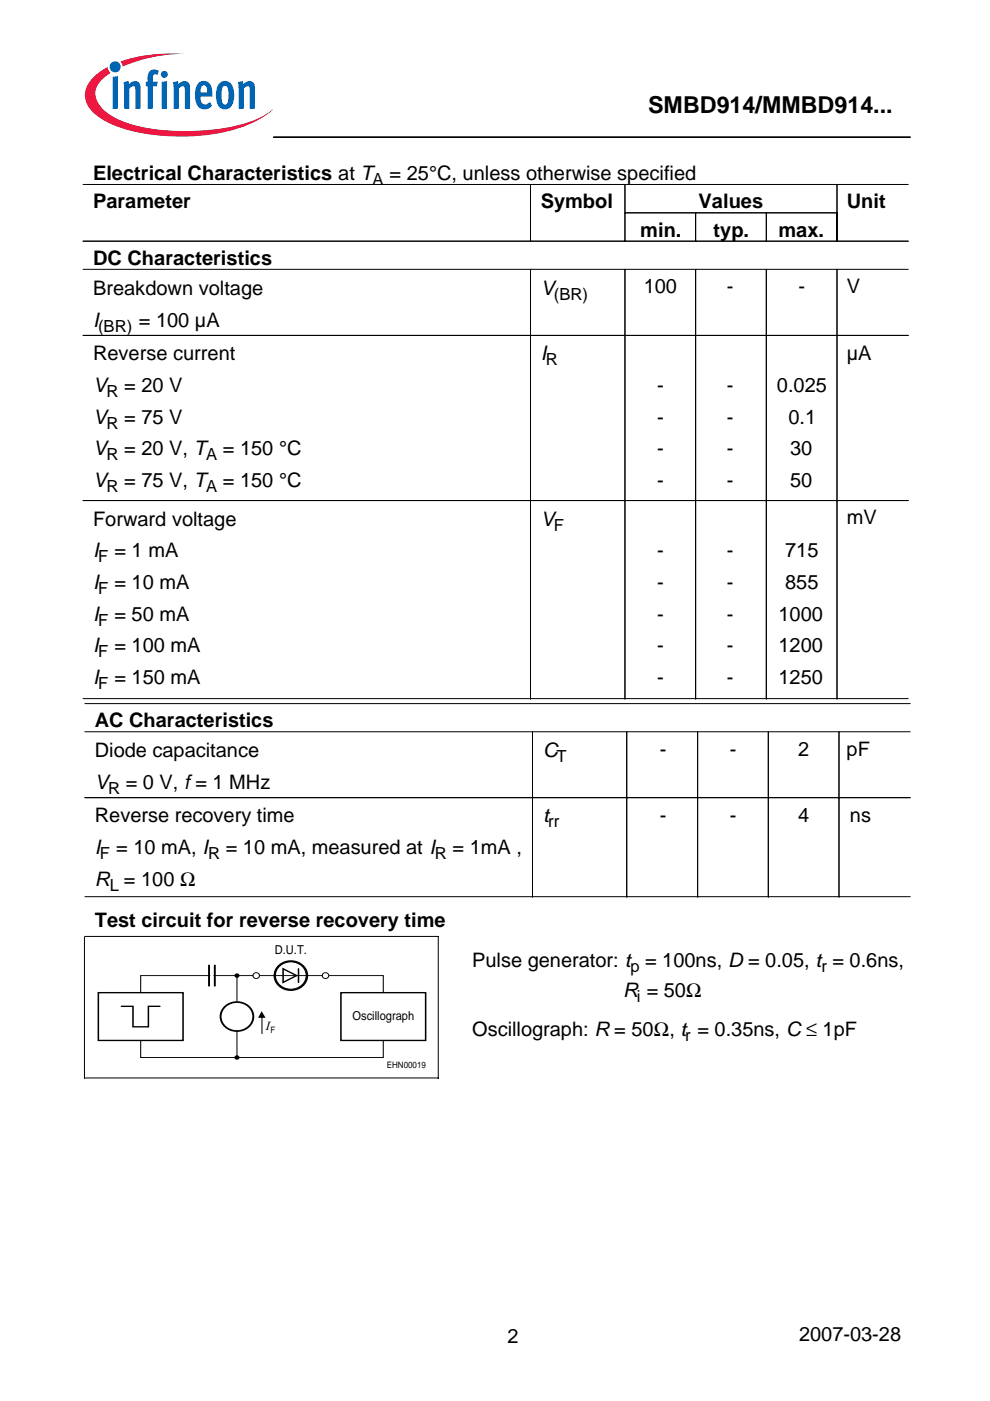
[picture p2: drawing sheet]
<svg xmlns="http://www.w3.org/2000/svg" width="210mm" height="297mm" viewBox="0 0 210 297" stroke-linecap="round" stroke-linejoin="round" font-family="sans-serif">
<path d="M58 29h135M58 29.1h135" fill="none" stroke="#000" stroke-width=".21"/>
<circle cx="24.4" cy="14.2" r="1.18" fill="#0066b3"/>
<g fill="#ee1741">
<path d="M25.5 13l.9-.2a34.7 34.7 0 0 1 12.9-1.4 34.2 34.2 0 0 0-12.6 2.4l-.7 .3-.1-.6z"/>
<path d="M19.5 16.6a12 12 0 0 1 3.3-2.4 1.61 1.61 0 0 0 .7 1.3l-.8 .5a5 5 0 0 0-2.5 4.1 6.5 6.5 0 0 0 3.7 4.6 29.2 29.2 0 0 0 13.1 3 40.5 40.5 0 0 0 18.2-2.8l2.6-1.7a17.9 17.9 0 0 1-8.6 4.4 44.7 44.7 0 0 1-23.9-.6 12.9 12.9 0 0 1-6.4-4.2 4.7 4.7 0 0 1 .6-6.2z"/>
</g>
<g fill="#0066b3">
<path d="M23.9 16.3l1.1-.2v7h-1.1z"/>
<path d="M26.2 17.4l1-.2 .1 .6a1.31 1.31 0 0 1 1.6-.6 1.31 1.31 0 0 1 .9 1.5v4.4h-1.1v-4.3a.55 .55 0 0 0-.4-.5 .55 .55 0 0 0-.7 .3l-.2 .2v4.3h-1.1v-4.3z"/>
<path d="M31.8 15l.9-.3 1 .3-.3 .9-.3-.2a.44 .44 0 0 0-.6 .4l-.1 1.2h1.1l-.3 1h-.8v4.8h-1.1v-4.8h-.4v-1h.4v-.7a1.93 1.93 0 0 1 .5-1.6z"/>
<path d="M36.7 17.4l1-.2 .1 .6a1.31 1.31 0 0 1 1.6-.6 1.31 1.31 0 0 1 .9 1.5v4.4h-1.1v-4.3a.55 .55 0 0 0-.4-.5 .55 .55 0 0 0-.7 .3l-.2 .2v4.3h-1.1v-4.3z"/>
<path d="M50.4 17.4l1.1-.2 .1 .6a1.31 1.31 0 0 1 1.6-.6 1.31 1.31 0 0 1 .9 1.5v4.4h-1.1v-4.3a.55 .55 0 0 0-.5-.5 .55 .55 0 0 0-.6 .3l-.2 .2v4.3h-1.1v-4.3z"/>
<path d="M34.3 17.3l1.1-.1v5.9h-1.1zM34.1 15.8a.75 .75 0 0 1 1.5 0 .75 .75 0 0 1-1.5 0z"/>
<path d="M42.8 18.3l-.3 1.3h1.4v-.9a.61 .61 0 0 0-.5-.6 .61 .61 0 0 0-.6 .2zM42.1 17.6a1.71 1.71 0 0 1 1.9-.3 1.71 1.71 0 0 1 1 1.7v1.5h-2.5a1.18 1.18 0 0 0 .3 1.2 1.18 1.18 0 0 0 1.2 .3l.5-.4 .5 .8a2.02 2.02 0 0 1-2.4 .6 2.02 2.02 0 0 1-1.2-2.1v-1.8l.3-.8z"/>
<path d="M47.3 18.3a4.5 4.5 0 0 0 .1 3.8l.3 .1a1.42 1.42 0 0 0 .7-1.6l.1-.9a1.29 1.29 0 0 0-.8-1.5zM46.7 17.5a1.75 1.75 0 0 1 2.8 1.2l.2 1.4a2.95 2.95 0 0 1-1.4 3 1.83 1.83 0 0 1-2.4-1.7l-.1-1.2a3.7 3.7 0 0 1 .9-2.7z"/>
</g>
<g fill="none" stroke="#000" stroke-width=".21">
<path d="M17.6 39.1h175M112.5 39.2v12M132.5 39.2v12M177.5 39.2v12M17.6 51.1h175M17.6 57.1h175M112.5 57.2v91M132.5 57.2v91M132.6 45.1h45M147.5 45.2v6M147.5 57.2v91M162.5 45.2v6"/>
<path d="M162.5 57.2v91M177.5 57.2v91M17.6 71.1h175M17.6 106.1h175M17.6 148.1h175M18 149.2h175M18 155.1h175M112.9 155.3v34.9M132.9 155.3v34.9M147.9 155.3v34.9M162.9 155.3v34.9M177.9 155.3v34.9"/>
<path d="M18 169.1h175M17.9 198.7v29.9M18 190.1h175M18 198.5h75M92.9 198.7v29.9M44.5 206.8h-14.7v3.7M45.3 206.8h8.3M50.2 206.8v5.5M50.2 218.4v5.5M55.1 206.8h13.2M55.5 215.5v3.6M59.1 205a3.4 3.4 0 0 1 3.5-.9 3.4 3.4 0 0 1 2.3 2.7 3.3 3.3 0 0 1-3.2 2.9 3.3 3.3 0 0 1-3.3-2.9l.1-.6z"/>
<path d="M69.8 206.8h11.5v3.7M18 228.6h75M29.8 220.6v3.6h51.5v-3.6"/>
<circle cx="54.3" cy="206.8" r=".66"/>
<circle cx="69" cy="206.8" r=".66"/>
</g>
<path d="M20.8 210.5h18v10.1h-18zM25.7 213.4h2.5v4.3h3.3v-4.3h2.4M60 205.4l2.9 1.4-2.9 1.5zM63.3 205.4v2.9M72.3 210.5h17.9v10.1h-17.9z" fill="none" stroke="#000" stroke-width=".31"/>
<path d="M44.3 204.7v4.3M45.5 204.7v4.3M47.8 213.4a3.5 3.5 0 0 1 3.6-.8 3.5 3.5 0 0 1 2.3 2.9 3.5 3.5 0 0 1-3.5 3.1 3.5 3.5 0 0 1-3.4-3.1 2.9 2.9 0 0 1 1-2.1zM59.2 204.7a3.5 3.5 0 0 1 3.6-.8 3.5 3.5 0 0 1 2.3 2.9 3.5 3.5 0 0 1-3.4 3.1 3.5 3.5 0 0 1-3.5-3.1 2.9 2.9 0 0 1 1-2.1z" fill="none" stroke="#000" stroke-width=".38"/>
<g fill="none" stroke="#000" stroke-width=".5">
<circle cx="50.2" cy="206.8" r=".25"/>
<circle cx="50.2" cy="224.2" r=".25"/>
</g>
<path d="M55.5 214.4l.8 1.4h-1.6z" fill="#000"/>
<text font-size="4.9" x="137.4" y="24">SMBD914/MMBD914...</text>
<g font-size="4.2">
<text x="19.7" y="38.2">Electrical Characteristics at T = 25°C, unless otherwise specified</text>
<text x="19.7" y="44.2">Parameter</text>
<text x="114.6" y="44.2">Symbol</text>
<text x="148.1" y="44.2">Values</text>
<text x="179.5" y="44.2">Unit</text>
<text x="135.8" y="50.2">min.</text>
<text x="151.3" y="50.2">typ.</text>
<text x="165.1" y="50.2">max.</text>
<text x="19.7" y="56.2">DC Characteristics</text>
<text x="19.7" y="62.6">Breakdown voltage</text>
<text x="114.6" y="62.6">V</text>
<text x="136.5" y="62.2">100</text>
<text x="154.1" y="62.2">-</text>
<text x="169.3" y="62.2">-</text>
<text x="179.5" y="62.2">V</text>
<text x="19.7" y="69.3">I</text>
<text x="29.4" y="69.3">= 100 µA</text>
<text x="19.7" y="76.4">Reverse current</text>
<text x="114.6" y="76.4">I</text>
<text x="179.5" y="76.4">µA</text>
<text x="19.7" y="83.1">V</text>
<text x="26.3" y="83.1">= 20 V</text>
<text x="139.3" y="83.1">-</text>
<text x="154.1" y="83.1">-</text>
<text x="164.7" y="83.1">0.025</text>
<text x="19.7" y="89.8">V</text>
<text x="26.3" y="89.8">= 75 V</text>
<text x="139.3" y="89.8">-</text>
<text x="154.1" y="89.8">-</text>
<text x="167.2" y="89.8">0.1</text>
<text x="19.7" y="96.6">V</text>
<text x="26.3" y="96.6">= 20 V, T = 150 °C</text>
<text x="139.3" y="96.6">-</text>
<text x="154.1" y="96.6">-</text>
<text x="167.5" y="96.6">30</text>
<text x="19.7" y="103.3">V</text>
<text x="26.3" y="103.3">= 75 V, T = 150 °C</text>
<text x="139.3" y="103.3">-</text>
<text x="154.1" y="103.3">-</text>
<text x="167.5" y="103.3">50</text>
<text x="19.7" y="111.4">Forward voltage</text>
<text x="114.6" y="111.4">V</text>
<text x="179.5" y="111.1">mV</text>
<text x="19.7" y="118.1">I</text>
<text x="24.3" y="118.1">= 1 mA</text>
<text x="139.3" y="118.1">-</text>
<text x="154.1" y="118.1">-</text>
<text x="166.5" y="118.1">715</text>
<text x="19.7" y="124.8">I</text>
<text x="24.3" y="124.8">= 10 mA</text>
<text x="139.3" y="124.8">-</text>
<text x="154.1" y="124.8">-</text>
<text x="166.5" y="124.8">855</text>
<text x="19.7" y="131.6">I</text>
<text x="24.3" y="131.6">= 50 mA</text>
<text x="139.3" y="131.6">-</text>
<text x="154.1" y="131.6">-</text>
<text x="165.1" y="131.6">1000</text>
<text x="19.7" y="138.3">I</text>
<text x="24.3" y="138.3">= 100 mA</text>
<text x="139.3" y="138.3">-</text>
<text x="154.1" y="138.3">-</text>
<text x="165.1" y="138.3">1200</text>
<text x="19.7" y="145">I</text>
<text x="24.3" y="145">= 150 mA</text>
<text x="139.3" y="145">-</text>
<text x="154.1" y="145">-</text>
<text x="165.1" y="145">1250</text>
<text x="20.1" y="154.2">AC Characteristics</text>
<text x="20.1" y="160.6">Diode capacitance</text>
<text x="115.2" y="160.6">C</text>
<text x="139.9" y="160.2">-</text>
<text x="154.8" y="160.2">-</text>
<text x="169.2" y="160.2">2</text>
<text x="179.5" y="160.2">pF</text>
<text x="20.1" y="167.3">V</text>
<text x="26.7" y="167.3">= 0 V, f= 1 MHz</text>
<text x="20.1" y="174.3">Reverse recovery time</text>
<text x="115.2" y="174.3">t</text>
<text x="139.9" y="174.3">-</text>
<text x="154.8" y="174.3">-</text>
<text x="169.2" y="174.3">4</text>
<text x="180.2" y="174.3">ns</text>
<text x="20.1" y="181">I</text>
<text x="24.6" y="181">= 10 mA, I</text>
<text x="47.9" y="181">= 10 mA, measured at I</text>
<text x="96" y="181">= 1mA ,</text>
<text x="20.1" y="187.7">R = 100 Ω</text>
<text x="20.1" y="196.6">Test circuit for reverse recovery time</text>
<text x="100.1" y="204.9">Pulse generator: t = 100ns, D = 0.05, t = 0.6ns,</text>
<text x="132.1" y="211.3">R = 50Ω</text>
<text x="100.1" y="219.7">Oscillograph: R = 50Ω, t = 0.35ns, C ≤ 1pF</text>
<text x="107.6" y="284.6">2</text>
<text x="169.4" y="284.3">2007-03-28</text>
</g>
<g font-size="3.5">
<text x="79" y="39.2">A</text>
<text x="117.4" y="63.7">(BR)</text>
<text x="20.8" y="70.4">(BR)</text>
<text x="115.7" y="77.5">R</text>
<text x="22.6" y="84.2">R</text>
<text x="22.6" y="90.9">R</text>
<text x="22.6" y="97.6">R</text>
<text x="43.7" y="97.6">A</text>
<text x="22.6" y="104.3">R</text>
<text x="43.7" y="104.3">A</text>
<text x="117.4" y="112.5">F</text>
<text x="20.8" y="119.2">F</text>
<text x="20.8" y="125.9">F</text>
<text x="20.8" y="132.6">F</text>
<text x="20.8" y="139.4">F</text>
<text x="20.8" y="146.1">F</text>
<text x="118" y="161.6">T</text>
<text x="22.9" y="168.3">R</text>
<text x="116.2" y="175.4">rr</text>
<text x="21.2" y="182.1">F</text>
<text x="44.2" y="182.1">R</text>
<text x="92.2" y="182.1">R</text>
<text x="23.3" y="188.8">L</text>
<text x="133.6" y="206">p</text>
<text x="174.2" y="206">r</text>
<text x="135" y="212.3">i</text>
<text x="145.3" y="220.8">r</text>
</g>
<text font-size="2.7" x="56.3" y="218.4">Ι</text>
<g font-size="2.6">
<text x="58.3" y="202.3">D.U.T.</text>
<text x="74.8" y="216.2">Oscillograph</text>
</g>
<g font-size="1.9">
<text x="57.4" y="219.1">F</text>
<text x="82" y="226.4">EHN00019</text>
</g>
</svg>
